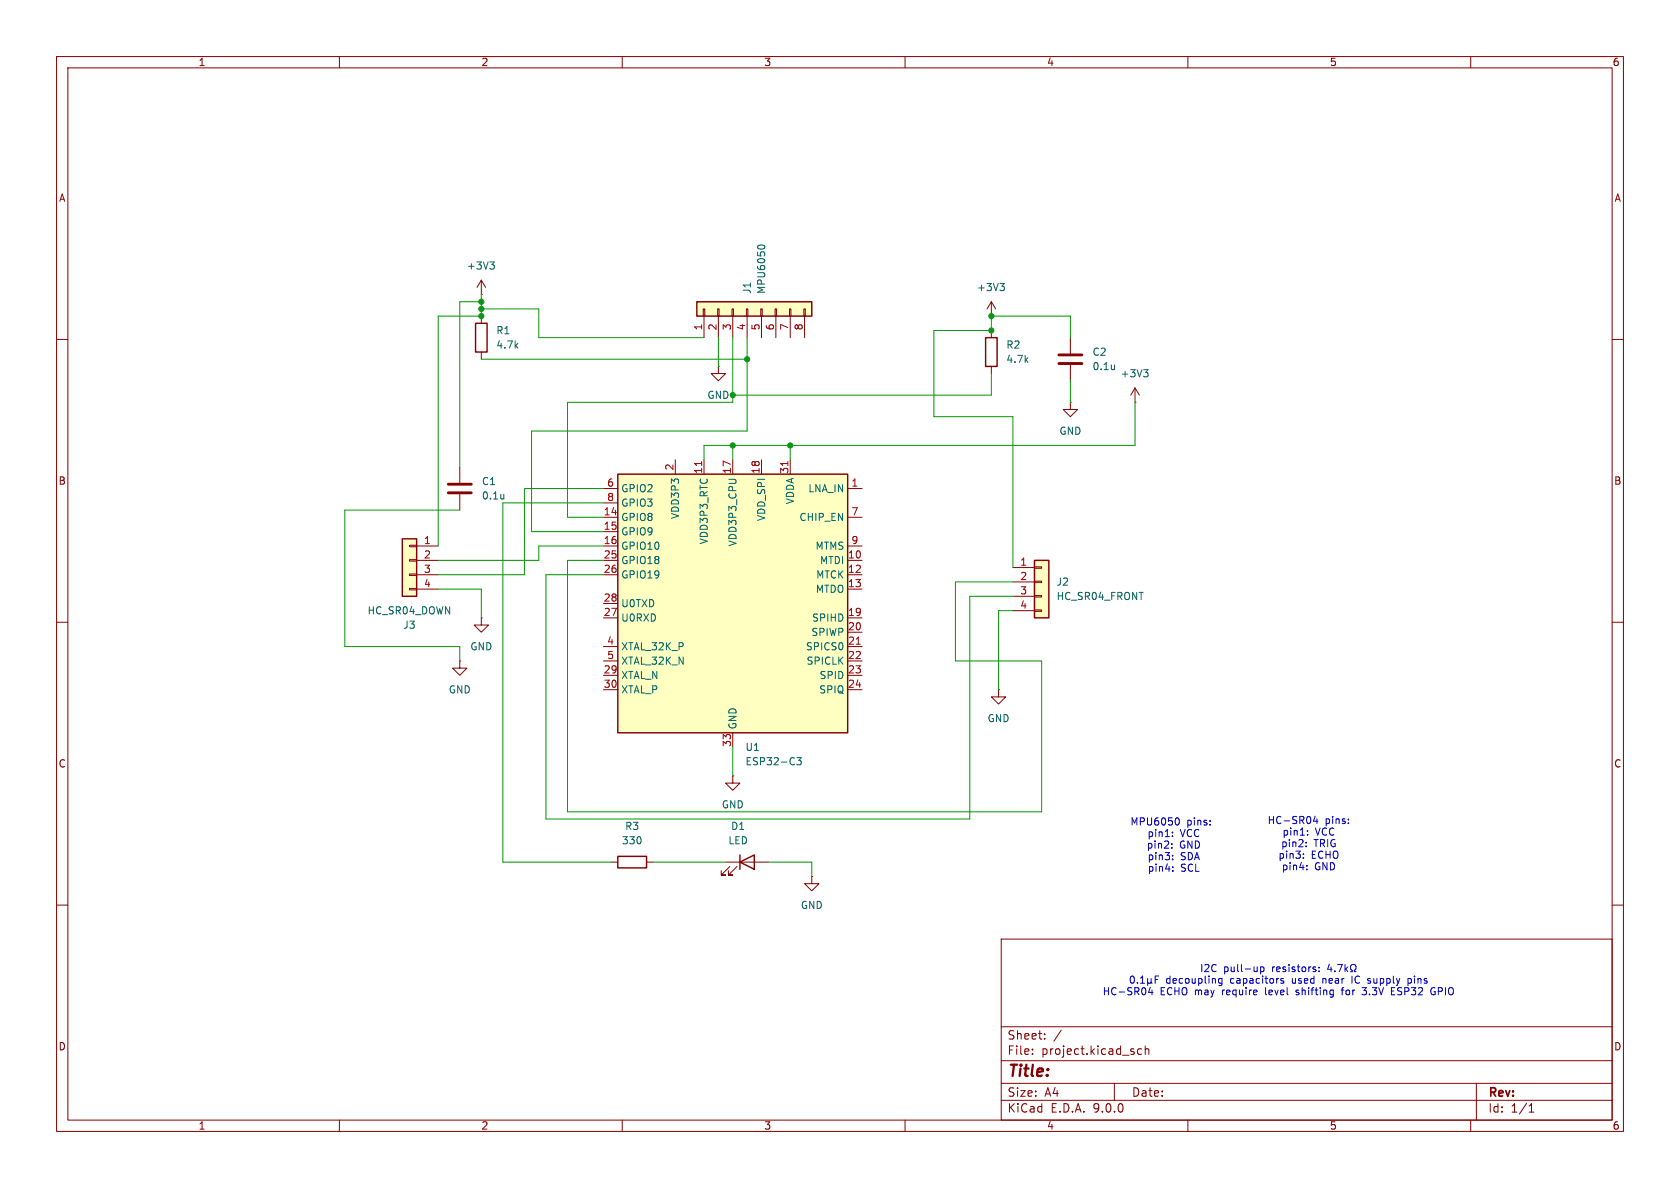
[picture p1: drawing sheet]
(kicad_sch
 (version 20250114)
 (generator "eeschema")
 (generator_version "9.0")
 (paper "A4")
 (lib_symbols
  (symbol "Connector_Generic:Conn_01x04"
   (pin_names
    (offset 1.016) (hide yes)) (exclude_from_sim no) (in_bom yes) (on_board yes)
   (property "Reference" "J" (at 0 5.08 0) (effects (font (size 1.27 1.27))))
   (property "Value" "Conn_01x04" (at 0 -7.62 0) (effects (font (size 1.27 1.27))))
   (property "Footprint" "" (at 0 0 0) (effects (font (size 1.27 1.27)) (hide yes)))
   (property "Datasheet" "~" (at 0 0 0) (effects (font (size 1.27 1.27)) (hide yes)))
   (property "Description" "Generic connector, single row, 01x04, script generated (kicad-library-utils/schlib/autogen/connector/)" (at 0 0 0) (effects (font (size 1.27 1.27)) (hide yes)))
   (symbol "Conn_01x04_1_1"
    (rectangle (start -1.27 3.81) (end 1.27 -6.35) (stroke (width 0.254) (type default)) (fill (type background)))
    (rectangle (start -1.27 2.667) (end 0 2.413) (stroke (width 0.1524) (type default)) (fill (type none)))
    (rectangle (start -1.27 0.127) (end 0 -0.127) (stroke (width 0.1524) (type default)) (fill (type none)))
    (rectangle (start -1.27 -2.413) (end 0 -2.667) (stroke (width 0.1524) (type default)) (fill (type none)))
    (rectangle (start -1.27 -4.953) (end 0 -5.207) (stroke (width 0.1524) (type default)) (fill (type none)))
    (pin passive line (at -5.08 2.54 0) (length 3.81) (name "Pin_1" (effects (font (size 1.27 1.27)))) (number "1" (effects (font (size 1.27 1.27)))))
    (pin passive line (at -5.08 0 0) (length 3.81) (name "Pin_2" (effects (font (size 1.27 1.27)))) (number "2" (effects (font (size 1.27 1.27)))))
    (pin passive line (at -5.08 -2.54 0) (length 3.81) (name "Pin_3" (effects (font (size 1.27 1.27)))) (number "3" (effects (font (size 1.27 1.27)))))
    (pin passive line (at -5.08 -5.08 0) (length 3.81) (name "Pin_4" (effects (font (size 1.27 1.27)))) (number "4" (effects (font (size 1.27 1.27))))))
   (embedded_fonts no))
  (symbol "Connector_Generic:Conn_01x08"
   (pin_names
    (offset 1.016) (hide yes)) (exclude_from_sim no) (in_bom yes) (on_board yes)
   (property "Reference" "J1" (at 2.54 0.0001 0) (effects (font (size 1.27 1.27)) (justify left)))
   (property "Value" "MPU6050" (at 2.54 -2.5399 0) (effects (font (size 1.27 1.27)) (justify left)))
   (property "Footprint" "" (at 0 0 0) (effects (font (size 1.27 1.27)) (hide yes)))
   (property "Datasheet" "~" (at 0 0 0) (effects (font (size 1.27 1.27)) (hide yes)))
   (property "Description" "Generic connector, single row, 01x08, script generated (kicad-library-utils/schlib/autogen/connector/)" (at 0 0 0) (effects (font (size 1.27 1.27)) (hide yes)))
   (symbol "Conn_01x08_1_1"
    (rectangle (start -1.27 8.89) (end 1.27 -11.43) (stroke (width 0.254) (type default)) (fill (type background)))
    (rectangle (start -1.27 7.747) (end 0 7.493) (stroke (width 0.1524) (type default)) (fill (type none)))
    (rectangle (start -1.27 5.207) (end 0 4.953) (stroke (width 0.1524) (type default)) (fill (type none)))
    (rectangle (start -1.27 2.667) (end 0 2.413) (stroke (width 0.1524) (type default)) (fill (type none)))
    (rectangle (start -1.27 0.127) (end 0 -0.127) (stroke (width 0.1524) (type default)) (fill (type none)))
    (rectangle (start -1.27 -2.413) (end 0 -2.667) (stroke (width 0.1524) (type default)) (fill (type none)))
    (rectangle (start -1.27 -4.953) (end 0 -5.207) (stroke (width 0.1524) (type default)) (fill (type none)))
    (rectangle (start -1.27 -7.493) (end 0 -7.747) (stroke (width 0.1524) (type default)) (fill (type none)))
    (rectangle (start -1.27 -10.033) (end 0 -10.287) (stroke (width 0.1524) (type default)) (fill (type none)))
    (pin passive line (at -5.08 7.62 0) (length 3.81) (name "VCC" (effects (font (size 1.27 1.27)))) (number "1" (effects (font (size 1.27 1.27)))))
    (pin passive line (at -5.08 5.08 0) (length 3.81) (name "GND" (effects (font (size 1.27 1.27)))) (number "2" (effects (font (size 1.27 1.27)))))
    (pin passive line (at -5.08 2.54 0) (length 3.81) (name "SDA" (effects (font (size 1.27 1.27)))) (number "3" (effects (font (size 1.27 1.27)))))
    (pin passive line (at -5.08 0 0) (length 3.81) (name "SCL" (effects (font (size 1.27 1.27)))) (number "4" (effects (font (size 1.27 1.27)))))
    (pin passive line (at -5.08 -2.54 0) (length 3.81) (name "Pin_5" (effects (font (size 1.27 1.27)))) (number "5" (effects (font (size 1.27 1.27)))))
    (pin passive line (at -5.08 -5.08 0) (length 3.81) (name "Pin_6" (effects (font (size 1.27 1.27)))) (number "6" (effects (font (size 1.27 1.27)))))
    (pin passive line (at -5.08 -7.62 0) (length 3.81) (name "Pin_7" (effects (font (size 1.27 1.27)))) (number "7" (effects (font (size 1.27 1.27)))))
    (pin passive line (at -5.08 -10.16 0) (length 3.81) (name "Pin_8" (effects (font (size 1.27 1.27)))) (number "8" (effects (font (size 1.27 1.27))))))
   (embedded_fonts no))
  (symbol "Device:C"
   (pin_numbers (hide yes))
   (pin_names
    (offset 0.254)) (exclude_from_sim no) (in_bom yes) (on_board yes)
   (property "Reference" "C" (at 0.635 2.54 0) (effects (font (size 1.27 1.27)) (justify left)))
   (property "Value" "C" (at 0.635 -2.54 0) (effects (font (size 1.27 1.27)) (justify left)))
   (property "Footprint" "" (at 0.9652 -3.81 0) (effects (font (size 1.27 1.27)) (hide yes)))
   (property "Datasheet" "~" (at 0 0 0) (effects (font (size 1.27 1.27)) (hide yes)))
   (property "Description" "Unpolarized capacitor" (at 0 0 0) (effects (font (size 1.27 1.27)) (hide yes)))
   (symbol "C_0_1"
    (polyline (pts (xy -2.032 0.762) (xy 2.032 0.762)) (stroke (width 0.508) (type default)) (fill (type none)))
    (polyline (pts (xy -2.032 -0.762) (xy 2.032 -0.762)) (stroke (width 0.508) (type default)) (fill (type none))))
   (symbol "C_1_1"
    (pin passive line (at 0 3.81 270) (length 2.794) (name "~" (effects (font (size 1.27 1.27)))) (number "1" (effects (font (size 1.27 1.27)))))
    (pin passive line (at 0 -3.81 90) (length 2.794) (name "~" (effects (font (size 1.27 1.27)))) (number "2" (effects (font (size 1.27 1.27))))))
   (embedded_fonts no))
  (symbol "Device:LED"
   (pin_numbers (hide yes))
   (pin_names
    (offset 1.016) (hide yes)) (exclude_from_sim no) (in_bom yes) (on_board yes)
   (property "Reference" "D" (at 0 2.54 0) (effects (font (size 1.27 1.27))))
   (property "Value" "LED" (at 0 -2.54 0) (effects (font (size 1.27 1.27))))
   (property "Footprint" "" (at 0 0 0) (effects (font (size 1.27 1.27)) (hide yes)))
   (property "Datasheet" "~" (at 0 0 0) (effects (font (size 1.27 1.27)) (hide yes)))
   (property "Description" "Light emitting diode" (at 0 0 0) (effects (font (size 1.27 1.27)) (hide yes)))
   (property "Sim.Pins" "1=K 2=A" (at 0 0 0) (effects (font (size 1.27 1.27)) (hide yes)))
   (symbol "LED_0_1"
    (polyline (pts (xy -3.048 -0.762) (xy -4.572 -2.286) (xy -3.81 -2.286) (xy -4.572 -2.286) (xy -4.572 -1.524)) (stroke (width 0) (type default)) (fill (type none)))
    (polyline (pts (xy -1.778 -0.762) (xy -3.302 -2.286) (xy -2.54 -2.286) (xy -3.302 -2.286) (xy -3.302 -1.524)) (stroke (width 0) (type default)) (fill (type none)))
    (polyline (pts (xy -1.27 0) (xy 1.27 0)) (stroke (width 0) (type default)) (fill (type none)))
    (polyline (pts (xy -1.27 -1.27) (xy -1.27 1.27)) (stroke (width 0.254) (type default)) (fill (type none)))
    (polyline (pts (xy 1.27 -1.27) (xy 1.27 1.27) (xy -1.27 0) (xy 1.27 -1.27)) (stroke (width 0.254) (type default)) (fill (type none))))
   (symbol "LED_1_1"
    (pin passive line (at -3.81 0 0) (length 2.54) (name "K" (effects (font (size 1.27 1.27)))) (number "1" (effects (font (size 1.27 1.27)))))
    (pin passive line (at 3.81 0 180) (length 2.54) (name "A" (effects (font (size 1.27 1.27)))) (number "2" (effects (font (size 1.27 1.27))))))
   (embedded_fonts no))
  (symbol "Device:R"
   (pin_numbers (hide yes))
   (pin_names
    (offset 0)) (exclude_from_sim no) (in_bom yes) (on_board yes)
   (property "Reference" "R" (at 2.032 0 90) (effects (font (size 1.27 1.27))))
   (property "Value" "R" (at 0 0 90) (effects (font (size 1.27 1.27))))
   (property "Footprint" "" (at -1.778 0 90) (effects (font (size 1.27 1.27)) (hide yes)))
   (property "Datasheet" "~" (at 0 0 0) (effects (font (size 1.27 1.27)) (hide yes)))
   (property "Description" "Resistor" (at 0 0 0) (effects (font (size 1.27 1.27)) (hide yes)))
   (symbol "R_0_1"
    (rectangle (start -1.016 -2.54) (end 1.016 2.54) (stroke (width 0.254) (type default)) (fill (type none))))
   (symbol "R_1_1"
    (pin passive line (at 0 3.81 270) (length 1.27) (name "~" (effects (font (size 1.27 1.27)))) (number "1" (effects (font (size 1.27 1.27)))))
    (pin passive line (at 0 -3.81 90) (length 1.27) (name "~" (effects (font (size 1.27 1.27)))) (number "2" (effects (font (size 1.27 1.27))))))
   (embedded_fonts no))
  (symbol "MCU_Espressif:ESP32-C3" (exclude_from_sim no) (in_bom yes) (on_board yes)
   (property "Reference" "U" (at -17.272 23.876 0) (effects (font (size 1.27 1.27))))
   (property "Value" "ESP32-C3" (at 16.256 23.876 0) (effects (font (size 1.27 1.27))))
   (property "Footprint" "Package_DFN_QFN:QFN-32-1EP_5x5mm_P0.5mm_EP3.7x3.7mm" (at 0.508 0 0) (effects (font (size 1.27 1.27)) (hide yes)))
   (property "Datasheet" "https://www.espressif.com/sites/default/files/documentation/esp32-c3_datasheet_en.pdf" (at 0.508 0 0) (effects (font (size 1.27 1.27)) (hide yes)))
   (property "Description" "RF Module, ESP32 SoC, RISC-V, WiFi 802.11b/n/g, Bluetooth LE 5, QFN32" (at 0.508 0 0) (effects (font (size 1.27 1.27)) (hide yes)))
   (symbol "ESP32-C3_1_1"
    (rectangle (start -20.32 22.86) (end 20.32 -22.86) (stroke (width 0.254) (type default)) (fill (type background)))
    (pin bidirectional line (at -22.86 20.32 0) (length 2.54) (name "GPIO2" (effects (font (size 1.27 1.27)))) (number "6" (effects (font (size 1.27 1.27)))))
    (pin bidirectional line (at -22.86 17.78 0) (length 2.54) (name "GPIO3" (effects (font (size 1.27 1.27)))) (number "8" (effects (font (size 1.27 1.27)))))
    (pin bidirectional line (at -22.86 15.24 0) (length 2.54) (name "GPIO8" (effects (font (size 1.27 1.27)))) (number "14" (effects (font (size 1.27 1.27)))))
    (pin bidirectional line (at -22.86 12.7 0) (length 2.54) (name "GPIO9" (effects (font (size 1.27 1.27)))) (number "15" (effects (font (size 1.27 1.27)))))
    (pin bidirectional line (at -22.86 10.16 0) (length 2.54) (name "GPIO10" (effects (font (size 1.27 1.27)))) (number "16" (effects (font (size 1.27 1.27)))))
    (pin bidirectional line (at -22.86 7.62 0) (length 2.54) (name "GPIO18" (effects (font (size 1.27 1.27)))) (number "25" (effects (font (size 1.27 1.27)))))
    (pin bidirectional line (at -22.86 5.08 0) (length 2.54) (name "GPIO19" (effects (font (size 1.27 1.27)))) (number "26" (effects (font (size 1.27 1.27)))))
    (pin bidirectional line (at -22.86 0 0) (length 2.54) (name "U0TXD" (effects (font (size 1.27 1.27)))) (number "28" (effects (font (size 1.27 1.27)))))
    (pin bidirectional line (at -22.86 -2.54 0) (length 2.54) (name "U0RXD" (effects (font (size 1.27 1.27)))) (number "27" (effects (font (size 1.27 1.27)))))
    (pin bidirectional line (at -22.86 -7.62 0) (length 2.54) (name "XTAL_32K_P" (effects (font (size 1.27 1.27)))) (number "4" (effects (font (size 1.27 1.27)))))
    (pin bidirectional line (at -22.86 -10.16 0) (length 2.54) (name "XTAL_32K_N" (effects (font (size 1.27 1.27)))) (number "5" (effects (font (size 1.27 1.27)))))
    (pin bidirectional line (at -22.86 -12.7 0) (length 2.54) (name "XTAL_N" (effects (font (size 1.27 1.27)))) (number "29" (effects (font (size 1.27 1.27)))))
    (pin bidirectional line (at -22.86 -15.24 0) (length 2.54) (name "XTAL_P" (effects (font (size 1.27 1.27)))) (number "30" (effects (font (size 1.27 1.27)))))
    (pin power_in line (at -10.16 25.4 270) (length 2.54) (name "VDD3P3" (effects (font (size 1.27 1.27)))) (number "2" (effects (font (size 1.27 1.27)))))
    (pin passive line (at -10.16 25.4 270) (length 2.54) (hide yes) (name "VDD3P3" (effects (font (size 1.27 1.27)))) (number "3" (effects (font (size 1.27 1.27)))))
    (pin power_in line (at -5.08 25.4 270) (length 2.54) (name "VDD3P3_RTC" (effects (font (size 1.27 1.27)))) (number "11" (effects (font (size 1.27 1.27)))))
    (pin power_in line (at 0 25.4 270) (length 2.54) (name "VDD3P3_CPU" (effects (font (size 1.27 1.27)))) (number "17" (effects (font (size 1.27 1.27)))))
    (pin power_in line (at 0 -25.4 90) (length 2.54) (name "GND" (effects (font (size 1.27 1.27)))) (number "33" (effects (font (size 1.27 1.27)))))
    (pin power_out line (at 5.08 25.4 270) (length 2.54) (name "VDD_SPI" (effects (font (size 1.27 1.27)))) (number "18" (effects (font (size 1.27 1.27)))))
    (pin power_in line (at 10.16 25.4 270) (length 2.54) (name "VDDA" (effects (font (size 1.27 1.27)))) (number "31" (effects (font (size 1.27 1.27)))))
    (pin passive line (at 10.16 25.4 270) (length 2.54) (hide yes) (name "VDDA" (effects (font (size 1.27 1.27)))) (number "32" (effects (font (size 1.27 1.27)))))
    (pin bidirectional line (at 22.86 20.32 180) (length 2.54) (name "LNA_IN" (effects (font (size 1.27 1.27)))) (number "1" (effects (font (size 1.27 1.27)))))
    (pin bidirectional line (at 22.86 15.24 180) (length 2.54) (name "CHIP_EN" (effects (font (size 1.27 1.27)))) (number "7" (effects (font (size 1.27 1.27)))))
    (pin bidirectional line (at 22.86 10.16 180) (length 2.54) (name "MTMS" (effects (font (size 1.27 1.27)))) (number "9" (effects (font (size 1.27 1.27)))))
    (pin bidirectional line (at 22.86 7.62 180) (length 2.54) (name "MTDI" (effects (font (size 1.27 1.27)))) (number "10" (effects (font (size 1.27 1.27)))))
    (pin bidirectional line (at 22.86 5.08 180) (length 2.54) (name "MTCK" (effects (font (size 1.27 1.27)))) (number "12" (effects (font (size 1.27 1.27)))))
    (pin bidirectional line (at 22.86 2.54 180) (length 2.54) (name "MTDO" (effects (font (size 1.27 1.27)))) (number "13" (effects (font (size 1.27 1.27)))))
    (pin bidirectional line (at 22.86 -2.54 180) (length 2.54) (name "SPIHD" (effects (font (size 1.27 1.27)))) (number "19" (effects (font (size 1.27 1.27)))))
    (pin bidirectional line (at 22.86 -5.08 180) (length 2.54) (name "SPIWP" (effects (font (size 1.27 1.27)))) (number "20" (effects (font (size 1.27 1.27)))))
    (pin bidirectional line (at 22.86 -7.62 180) (length 2.54) (name "SPICS0" (effects (font (size 1.27 1.27)))) (number "21" (effects (font (size 1.27 1.27)))))
    (pin bidirectional line (at 22.86 -10.16 180) (length 2.54) (name "SPICLK" (effects (font (size 1.27 1.27)))) (number "22" (effects (font (size 1.27 1.27)))))
    (pin bidirectional line (at 22.86 -12.7 180) (length 2.54) (name "SPID" (effects (font (size 1.27 1.27)))) (number "23" (effects (font (size 1.27 1.27)))))
    (pin bidirectional line (at 22.86 -15.24 180) (length 2.54) (name "SPIQ" (effects (font (size 1.27 1.27)))) (number "24" (effects (font (size 1.27 1.27))))))
   (embedded_fonts no))
  (symbol "power:+3V3"
   (power)
   (pin_numbers (hide yes))
   (pin_names
    (offset 0) (hide yes)) (exclude_from_sim no) (in_bom yes) (on_board yes)
   (property "Reference" "#PWR" (at 0 -3.81 0) (effects (font (size 1.27 1.27)) (hide yes)))
   (property "Value" "+3V3" (at 0 3.556 0) (effects (font (size 1.27 1.27))))
   (property "Footprint" "" (at 0 0 0) (effects (font (size 1.27 1.27)) (hide yes)))
   (property "Datasheet" "" (at 0 0 0) (effects (font (size 1.27 1.27)) (hide yes)))
   (property "Description" "Power symbol creates a global label with name \"+3V3\"" (at 0 0 0) (effects (font (size 1.27 1.27)) (hide yes)))
   (symbol "+3V3_0_1"
    (polyline (pts (xy -0.762 1.27) (xy 0 2.54)) (stroke (width 0) (type default)) (fill (type none)))
    (polyline (pts (xy 0 2.54) (xy 0.762 1.27)) (stroke (width 0) (type default)) (fill (type none)))
    (polyline (pts (xy 0 0) (xy 0 2.54)) (stroke (width 0) (type default)) (fill (type none))))
   (symbol "+3V3_1_1"
    (pin power_in line (at 0 0 90) (length 0) (name "~" (effects (font (size 1.27 1.27)))) (number "1" (effects (font (size 1.27 1.27))))))
   (embedded_fonts no))
  (symbol "power:GND"
   (power)
   (pin_numbers (hide yes))
   (pin_names
    (offset 0) (hide yes)) (exclude_from_sim no) (in_bom yes) (on_board yes)
   (property "Reference" "#PWR" (at 0 -6.35 0) (effects (font (size 1.27 1.27)) (hide yes)))
   (property "Value" "GND" (at 0 -3.81 0) (effects (font (size 1.27 1.27))))
   (property "Footprint" "" (at 0 0 0) (effects (font (size 1.27 1.27)) (hide yes)))
   (property "Datasheet" "" (at 0 0 0) (effects (font (size 1.27 1.27)) (hide yes)))
   (property "Description" "Power symbol creates a global label with name \"GND\" , ground" (at 0 0 0) (effects (font (size 1.27 1.27)) (hide yes)))
   (symbol "GND_0_1"
    (polyline (pts (xy 0 0) (xy 0 -1.27) (xy 1.27 -1.27) (xy 0 -2.54) (xy -1.27 -1.27) (xy 0 -1.27)) (stroke (width 0) (type default)) (fill (type none))))
   (symbol "GND_1_1"
    (pin power_in line (at 0 0 270) (length 0) (name "~" (effects (font (size 1.27 1.27)))) (number "1" (effects (font (size 1.27 1.27))))))
   (embedded_fonts no)))
 (text "I2C pull-up resistors: 4.7kΩ\n0.1µF decoupling capacitors used near IC supply pins\nHC-SR04 ECHO may require level shifting for 3.3V ESP32 GPIO"
  (exclude_from_sim no)
  (at 226.06 173.482 0)
  (effects (font (size 1.27 1.27))))
 (text "HC-SR04 pins:\npin1: VCC\npin2: TRIG\npin3: ECHO\npin4: GND"
  (exclude_from_sim no)
  (at 231.394 149.352 0)
  (effects (font (size 1.27 1.27))))
 (text "MPU6050 pins: \npin1: VCC\npin2: GND\npin3: SDA\npin4: SCL"
  (exclude_from_sim no)
  (at 207.518 149.606 0)
  (effects (font (size 1.27 1.27))))
 (junction
  (at 175.26 58.42)
  (diameter 0)
  (color 0 0 0 0))
 (junction
  (at 139.7 78.74)
  (diameter 0)
  (color 0 0 0 0))
 (junction
  (at 85.09 53.34)
  (diameter 0)
  (color 0 0 0 0))
 (junction
  (at 85.09 55.88)
  (diameter 0)
  (color 0 0 0 0))
 (junction
  (at 129.54 69.85)
  (diameter 0)
  (color 0 0 0 0))
 (junction
  (at 129.54 78.74)
  (diameter 0)
  (color 0 0 0 0))
 (junction
  (at 85.09 54.61)
  (diameter 0)
  (color 0 0 0 0))
 (junction
  (at 175.26 55.88)
  (diameter 0)
  (color 0 0 0 0))
 (junction
  (at 132.08 63.5)
  (diameter 0)
  (color 0 0 0 0))
 (wire
  (pts (xy 85.09 52.07) (xy 85.09 53.34))
  (stroke (width 0) (type default)))
 (wire
  (pts (xy 81.28 82.55) (xy 81.28 53.34))
  (stroke (width 0) (type default)))
 (wire
  (pts (xy 96.52 144.78) (xy 171.45 144.78))
  (stroke (width 0) (type default)))
 (wire
  (pts (xy 165.1 73.66) (xy 165.1 58.42))
  (stroke (width 0) (type default)))
 (wire
  (pts (xy 77.47 101.6) (xy 92.71 101.6))
  (stroke (width 0) (type default)))
 (wire
  (pts (xy 132.08 76.2) (xy 132.08 63.5))
  (stroke (width 0) (type default)))
 (wire
  (pts (xy 81.28 114.3) (xy 81.28 116.84))
  (stroke (width 0) (type default)))
 (wire
  (pts (xy 184.15 143.51) (xy 184.15 116.84))
  (stroke (width 0) (type default)))
 (wire
  (pts (xy 77.47 99.06) (xy 95.25 99.06))
  (stroke (width 0) (type default)))
 (wire
  (pts (xy 171.45 144.78) (xy 171.45 105.41))
  (stroke (width 0) (type default)))
 (wire
  (pts (xy 106.68 93.98) (xy 93.98 93.98))
  (stroke (width 0) (type default)))
 (wire
  (pts (xy 93.98 76.2) (xy 132.08 76.2))
  (stroke (width 0) (type default)))
 (wire
  (pts (xy 95.25 54.61) (xy 85.09 54.61))
  (stroke (width 0) (type default)))
 (wire
  (pts (xy 81.28 53.34) (xy 85.09 53.34))
  (stroke (width 0) (type default)))
 (wire
  (pts (xy 189.23 59.69) (xy 189.23 55.88))
  (stroke (width 0) (type default)))
 (wire
  (pts (xy 179.07 73.66) (xy 165.1 73.66))
  (stroke (width 0) (type default)))
 (wire
  (pts (xy 96.52 101.6) (xy 96.52 144.78))
  (stroke (width 0) (type default)))
 (wire
  (pts (xy 100.33 99.06) (xy 100.33 143.51))
  (stroke (width 0) (type default)))
 (wire
  (pts (xy 129.54 69.85) (xy 175.26 69.85))
  (stroke (width 0) (type default)))
 (wire
  (pts (xy 168.91 102.87) (xy 179.07 102.87))
  (stroke (width 0) (type default)))
 (wire
  (pts (xy 175.26 66.04) (xy 175.26 69.85))
  (stroke (width 0) (type default)))
 (wire
  (pts (xy 95.25 99.06) (xy 95.25 96.52))
  (stroke (width 0) (type default)))
 (wire
  (pts (xy 124.46 59.69) (xy 95.25 59.69))
  (stroke (width 0) (type default)))
 (wire
  (pts (xy 135.89 152.4) (xy 143.51 152.4))
  (stroke (width 0) (type default)))
 (wire
  (pts (xy 175.26 55.88) (xy 175.26 58.42))
  (stroke (width 0) (type default)))
 (wire
  (pts (xy 106.68 99.06) (xy 100.33 99.06))
  (stroke (width 0) (type default)))
 (wire
  (pts (xy 81.28 90.17) (xy 60.96 90.17))
  (stroke (width 0) (type default)))
 (wire
  (pts (xy 77.47 96.52) (xy 77.47 55.88))
  (stroke (width 0) (type default)))
 (wire
  (pts (xy 106.68 88.9) (xy 88.9 88.9))
  (stroke (width 0) (type default)))
 (wire
  (pts (xy 132.08 63.5) (xy 132.08 59.69))
  (stroke (width 0) (type default)))
 (wire
  (pts (xy 100.33 91.44) (xy 100.33 71.12))
  (stroke (width 0) (type default)))
 (wire
  (pts (xy 115.57 152.4) (xy 128.27 152.4))
  (stroke (width 0) (type default)))
 (wire
  (pts (xy 92.71 101.6) (xy 92.71 86.36))
  (stroke (width 0) (type default)))
 (wire
  (pts (xy 143.51 152.4) (xy 143.51 154.94))
  (stroke (width 0) (type default)))
 (wire
  (pts (xy 176.53 107.95) (xy 176.53 121.92))
  (stroke (width 0) (type default)))
 (wire
  (pts (xy 95.25 96.52) (xy 106.68 96.52))
  (stroke (width 0) (type default)))
 (wire
  (pts (xy 200.66 78.74) (xy 200.66 71.12))
  (stroke (width 0) (type default)))
 (wire
  (pts (xy 100.33 71.12) (xy 129.54 71.12))
  (stroke (width 0) (type default)))
 (wire
  (pts (xy 165.1 58.42) (xy 175.26 58.42))
  (stroke (width 0) (type default)))
 (wire
  (pts (xy 85.09 54.61) (xy 85.09 55.88))
  (stroke (width 0) (type default)))
 (wire
  (pts (xy 168.91 116.84) (xy 168.91 102.87))
  (stroke (width 0) (type default)))
 (wire
  (pts (xy 139.7 78.74) (xy 200.66 78.74))
  (stroke (width 0) (type default)))
 (wire
  (pts (xy 124.46 78.74) (xy 129.54 78.74))
  (stroke (width 0) (type default)))
 (wire
  (pts (xy 92.71 86.36) (xy 106.68 86.36))
  (stroke (width 0) (type default)))
 (wire
  (pts (xy 129.54 78.74) (xy 139.7 78.74))
  (stroke (width 0) (type default)))
 (wire
  (pts (xy 88.9 152.4) (xy 107.95 152.4))
  (stroke (width 0) (type default)))
 (wire
  (pts (xy 60.96 90.17) (xy 60.96 114.3))
  (stroke (width 0) (type default)))
 (wire
  (pts (xy 179.07 107.95) (xy 176.53 107.95))
  (stroke (width 0) (type default)))
 (wire
  (pts (xy 129.54 69.85) (xy 129.54 59.69))
  (stroke (width 0) (type default)))
 (wire
  (pts (xy 60.96 114.3) (xy 81.28 114.3))
  (stroke (width 0) (type default)))
 (wire
  (pts (xy 85.09 63.5) (xy 132.08 63.5))
  (stroke (width 0) (type default)))
 (wire
  (pts (xy 77.47 104.14) (xy 85.09 104.14))
  (stroke (width 0) (type default)))
 (wire
  (pts (xy 189.23 55.88) (xy 175.26 55.88))
  (stroke (width 0) (type default)))
 (wire
  (pts (xy 124.46 81.28) (xy 124.46 78.74))
  (stroke (width 0) (type default)))
 (wire
  (pts (xy 85.09 104.14) (xy 85.09 109.22))
  (stroke (width 0) (type default)))
 (wire
  (pts (xy 139.7 78.74) (xy 139.7 81.28))
  (stroke (width 0) (type default)))
 (wire
  (pts (xy 93.98 93.98) (xy 93.98 76.2))
  (stroke (width 0) (type default)))
 (wire
  (pts (xy 189.23 67.31) (xy 189.23 71.12))
  (stroke (width 0) (type default)))
 (wire
  (pts (xy 106.68 91.44) (xy 100.33 91.44))
  (stroke (width 0) (type default)))
 (wire
  (pts (xy 127 59.69) (xy 127 64.77))
  (stroke (width 0) (type default)))
 (wire
  (pts (xy 129.54 132.08) (xy 129.54 137.16))
  (stroke (width 0) (type default)))
 (wire
  (pts (xy 184.15 116.84) (xy 168.91 116.84))
  (stroke (width 0) (type default)))
 (wire
  (pts (xy 77.47 55.88) (xy 85.09 55.88))
  (stroke (width 0) (type default)))
 (wire
  (pts (xy 171.45 105.41) (xy 179.07 105.41))
  (stroke (width 0) (type default)))
 (wire
  (pts (xy 100.33 143.51) (xy 184.15 143.51))
  (stroke (width 0) (type default)))
 (wire
  (pts (xy 179.07 100.33) (xy 179.07 73.66))
  (stroke (width 0) (type default)))
 (wire
  (pts (xy 106.68 101.6) (xy 96.52 101.6))
  (stroke (width 0) (type default)))
 (wire
  (pts (xy 129.54 71.12) (xy 129.54 69.85))
  (stroke (width 0) (type default)))
 (wire
  (pts (xy 129.54 78.74) (xy 129.54 81.28))
  (stroke (width 0) (type default)))
 (wire
  (pts (xy 88.9 88.9) (xy 88.9 152.4))
  (stroke (width 0) (type default)))
 (wire
  (pts (xy 95.25 59.69) (xy 95.25 54.61))
  (stroke (width 0) (type default)))
 (wire
  (pts (xy 85.09 53.34) (xy 85.09 54.61))
  (stroke (width 0) (type default)))
 (symbol
  (lib_id "power:GND")
  (at 129.54 137.16 0)
  (unit 1)
  (exclude_from_sim no)
  (in_bom yes)
  (on_board yes)
  (dnp no)
  (fields_autoplaced yes)
  (property "Reference" "#PWR04" (at 129.54 143.51 0) (effects (font (size 1.27 1.27)) (hide yes)))
  (property "Value" "GND" (at 129.54 142.24 0) (effects (font (size 1.27 1.27))))
  (property "Footprint" "" (at 129.54 137.16 0) (effects (font (size 1.27 1.27)) (hide yes)))
  (property "Datasheet" "" (at 129.54 137.16 0) (effects (font (size 1.27 1.27)) (hide yes)))
  (property "Description" "Power symbol creates a global label with name \"GND\" , ground" (at 129.54 137.16 0) (effects (font (size 1.27 1.27)) (hide yes)))
  (pin "1"))
 (symbol
  (lib_id "Device:R")
  (at 85.09 59.69 180)
  (unit 1)
  (exclude_from_sim no)
  (in_bom yes)
  (on_board yes)
  (dnp no)
  (fields_autoplaced yes)
  (property "Reference" "R1" (at 87.63 58.4199 0) (effects (font (size 1.27 1.27)) (justify right)))
  (property "Value" "4.7k" (at 87.63 60.9599 0) (effects (font (size 1.27 1.27)) (justify right)))
  (property "Footprint" "" (at 86.868 59.69 90) (effects (font (size 1.27 1.27)) (hide yes)))
  (property "Datasheet" "~" (at 85.09 59.69 0) (effects (font (size 1.27 1.27)) (hide yes)))
  (property "Description" "Resistor" (at 85.09 59.69 0) (effects (font (size 1.27 1.27)) (hide yes)))
  (pin "2")
  (pin "1"))
 (symbol
  (lib_id "Connector_Generic:Conn_01x04")
  (at 72.39 99.06 0)
  (mirror y)
  (unit 1)
  (exclude_from_sim no)
  (in_bom yes)
  (on_board yes)
  (dnp no)
  (property "Reference" "J3" (at 72.39 110.49 0) (effects (font (size 1.27 1.27))))
  (property "Value" "HC_SR04_DOWN" (at 72.39 107.95 0) (effects (font (size 1.27 1.27))))
  (property "Footprint" "" (at 72.39 99.06 0) (effects (font (size 1.27 1.27)) (hide yes)))
  (property "Datasheet" "~" (at 72.39 99.06 0) (effects (font (size 1.27 1.27)) (hide yes)))
  (property "Description" "Generic connector, single row, 01x04, script generated (kicad-library-utils/schlib/autogen/connector/)" (at 72.39 99.06 0) (effects (font (size 1.27 1.27)) (hide yes)))
  (pin "1")
  (pin "2")
  (pin "4")
  (pin "3"))
 (symbol
  (lib_id "power:GND")
  (at 81.28 116.84 0)
  (unit 1)
  (exclude_from_sim no)
  (in_bom yes)
  (on_board yes)
  (dnp no)
  (fields_autoplaced yes)
  (property "Reference" "#PWR06" (at 81.28 123.19 0) (effects (font (size 1.27 1.27)) (hide yes)))
  (property "Value" "GND" (at 81.28 121.92 0) (effects (font (size 1.27 1.27))))
  (property "Footprint" "" (at 81.28 116.84 0) (effects (font (size 1.27 1.27)) (hide yes)))
  (property "Datasheet" "" (at 81.28 116.84 0) (effects (font (size 1.27 1.27)) (hide yes)))
  (property "Description" "Power symbol creates a global label with name \"GND\" , ground" (at 81.28 116.84 0) (effects (font (size 1.27 1.27)) (hide yes)))
  (pin "1"))
 (symbol
  (lib_id "power:GND")
  (at 85.09 109.22 0)
  (unit 1)
  (exclude_from_sim no)
  (in_bom yes)
  (on_board yes)
  (dnp no)
  (fields_autoplaced yes)
  (property "Reference" "#PWR010" (at 85.09 115.57 0) (effects (font (size 1.27 1.27)) (hide yes)))
  (property "Value" "GND" (at 85.09 114.3 0) (effects (font (size 1.27 1.27))))
  (property "Footprint" "" (at 85.09 109.22 0) (effects (font (size 1.27 1.27)) (hide yes)))
  (property "Datasheet" "" (at 85.09 109.22 0) (effects (font (size 1.27 1.27)) (hide yes)))
  (property "Description" "Power symbol creates a global label with name \"GND\" , ground" (at 85.09 109.22 0) (effects (font (size 1.27 1.27)) (hide yes)))
  (pin "1"))
 (symbol
  (lib_id "power:GND")
  (at 176.53 121.92 0)
  (unit 1)
  (exclude_from_sim no)
  (in_bom yes)
  (on_board yes)
  (dnp no)
  (fields_autoplaced yes)
  (property "Reference" "#PWR07" (at 176.53 128.27 0) (effects (font (size 1.27 1.27)) (hide yes)))
  (property "Value" "GND" (at 176.53 127 0) (effects (font (size 1.27 1.27))))
  (property "Footprint" "" (at 176.53 121.92 0) (effects (font (size 1.27 1.27)) (hide yes)))
  (property "Datasheet" "" (at 176.53 121.92 0) (effects (font (size 1.27 1.27)) (hide yes)))
  (property "Description" "Power symbol creates a global label with name \"GND\" , ground" (at 176.53 121.92 0) (effects (font (size 1.27 1.27)) (hide yes)))
  (pin "1"))
 (symbol
  (lib_id "MCU_Espressif:ESP32-C3")
  (at 129.54 106.68 0)
  (unit 1)
  (exclude_from_sim no)
  (in_bom yes)
  (on_board yes)
  (dnp no)
  (fields_autoplaced yes)
  (property "Reference" "U1" (at 131.6833 132.08 0) (effects (font (size 1.27 1.27)) (justify left)))
  (property "Value" "ESP32-C3" (at 131.6833 134.62 0) (effects (font (size 1.27 1.27)) (justify left)))
  (property "Footprint" "Package_DFN_QFN:QFN-32-1EP_5x5mm_P0.5mm_EP3.7x3.7mm" (at 130.048 106.68 0) (effects (font (size 1.27 1.27)) (hide yes)))
  (property "Datasheet" "https://www.espressif.com/sites/default/files/documentation/esp32-c3_datasheet_en.pdf" (at 130.048 106.68 0) (effects (font (size 1.27 1.27)) (hide yes)))
  (property "Description" "RF Module, ESP32 SoC, RISC-V, WiFi 802.11b/n/g, Bluetooth LE 5, QFN32" (at 130.048 106.68 0) (effects (font (size 1.27 1.27)) (hide yes)))
  (pin "6")
  (pin "8")
  (pin "14")
  (pin "15")
  (pin "33")
  (pin "25")
  (pin "3")
  (pin "9")
  (pin "28")
  (pin "2")
  (pin "27")
  (pin "7")
  (pin "4")
  (pin "30")
  (pin "5")
  (pin "11")
  (pin "16")
  (pin "26")
  (pin "17")
  (pin "29")
  (pin "18")
  (pin "31")
  (pin "32")
  (pin "1")
  (pin "21")
  (pin "22")
  (pin "10")
  (pin "20")
  (pin "12")
  (pin "23")
  (pin "13")
  (pin "24")
  (pin "19"))
 (symbol
  (lib_id "Device:C")
  (at 189.23 63.5 0)
  (unit 1)
  (exclude_from_sim no)
  (in_bom yes)
  (on_board yes)
  (dnp no)
  (fields_autoplaced yes)
  (property "Reference" "C2" (at 193.04 62.2299 0) (effects (font (size 1.27 1.27)) (justify left)))
  (property "Value" "0.1u" (at 193.04 64.7699 0) (effects (font (size 1.27 1.27)) (justify left)))
  (property "Footprint" "" (at 190.1952 67.31 0) (effects (font (size 1.27 1.27)) (hide yes)))
  (property "Datasheet" "~" (at 189.23 63.5 0) (effects (font (size 1.27 1.27)) (hide yes)))
  (property "Description" "Unpolarized capacitor" (at 189.23 63.5 0) (effects (font (size 1.27 1.27)) (hide yes)))
  (pin "2")
  (pin "1"))
 (symbol
  (lib_id "power:GND")
  (at 143.51 154.94 0)
  (unit 1)
  (exclude_from_sim no)
  (in_bom yes)
  (on_board yes)
  (dnp no)
  (fields_autoplaced yes)
  (property "Reference" "#PWR08" (at 143.51 161.29 0) (effects (font (size 1.27 1.27)) (hide yes)))
  (property "Value" "GND" (at 143.51 160.02 0) (effects (font (size 1.27 1.27))))
  (property "Footprint" "" (at 143.51 154.94 0) (effects (font (size 1.27 1.27)) (hide yes)))
  (property "Datasheet" "" (at 143.51 154.94 0) (effects (font (size 1.27 1.27)) (hide yes)))
  (property "Description" "Power symbol creates a global label with name \"GND\" , ground" (at 143.51 154.94 0) (effects (font (size 1.27 1.27)) (hide yes)))
  (pin "1"))
 (symbol
  (lib_id "power:GND")
  (at 189.23 71.12 0)
  (unit 1)
  (exclude_from_sim no)
  (in_bom yes)
  (on_board yes)
  (dnp no)
  (fields_autoplaced yes)
  (property "Reference" "#PWR09" (at 189.23 77.47 0) (effects (font (size 1.27 1.27)) (hide yes)))
  (property "Value" "GND" (at 189.23 76.2 0) (effects (font (size 1.27 1.27))))
  (property "Footprint" "" (at 189.23 71.12 0) (effects (font (size 1.27 1.27)) (hide yes)))
  (property "Datasheet" "" (at 189.23 71.12 0) (effects (font (size 1.27 1.27)) (hide yes)))
  (property "Description" "Power symbol creates a global label with name \"GND\" , ground" (at 189.23 71.12 0) (effects (font (size 1.27 1.27)) (hide yes)))
  (pin "1"))
 (symbol
  (lib_id "Connector_Generic:Conn_01x04")
  (at 184.15 102.87 0)
  (unit 1)
  (exclude_from_sim no)
  (in_bom yes)
  (on_board yes)
  (dnp no)
  (fields_autoplaced yes)
  (property "Reference" "J2" (at 186.69 102.8699 0) (effects (font (size 1.27 1.27)) (justify left)))
  (property "Value" "HC_SR04_FRONT" (at 186.69 105.4099 0) (effects (font (size 1.27 1.27)) (justify left)))
  (property "Footprint" "" (at 184.15 102.87 0) (effects (font (size 1.27 1.27)) (hide yes)))
  (property "Datasheet" "~" (at 184.15 102.87 0) (effects (font (size 1.27 1.27)) (hide yes)))
  (property "Description" "Generic connector, single row, 01x04, script generated (kicad-library-utils/schlib/autogen/connector/)" (at 184.15 102.87 0) (effects (font (size 1.27 1.27)) (hide yes)))
  (pin "1")
  (pin "2")
  (pin "3")
  (pin "4"))
 (symbol
  (lib_id "power:GND")
  (at 127 64.77 0)
  (unit 1)
  (exclude_from_sim no)
  (in_bom yes)
  (on_board yes)
  (dnp no)
  (fields_autoplaced yes)
  (property "Reference" "#PWR05" (at 127 71.12 0) (effects (font (size 1.27 1.27)) (hide yes)))
  (property "Value" "GND" (at 127 69.85 0) (effects (font (size 1.27 1.27))))
  (property "Footprint" "" (at 127 64.77 0) (effects (font (size 1.27 1.27)) (hide yes)))
  (property "Datasheet" "" (at 127 64.77 0) (effects (font (size 1.27 1.27)) (hide yes)))
  (property "Description" "Power symbol creates a global label with name \"GND\" , ground" (at 127 64.77 0) (effects (font (size 1.27 1.27)) (hide yes)))
  (pin "1"))
 (symbol
  (lib_id "power:+3V3")
  (at 175.26 55.88 0)
  (unit 1)
  (exclude_from_sim no)
  (in_bom yes)
  (on_board yes)
  (dnp no)
  (fields_autoplaced yes)
  (property "Reference" "#PWR02" (at 175.26 59.69 0) (effects (font (size 1.27 1.27)) (hide yes)))
  (property "Value" "+3V3" (at 175.26 50.8 0) (effects (font (size 1.27 1.27))))
  (property "Footprint" "" (at 175.26 55.88 0) (effects (font (size 1.27 1.27)) (hide yes)))
  (property "Datasheet" "" (at 175.26 55.88 0) (effects (font (size 1.27 1.27)) (hide yes)))
  (property "Description" "Power symbol creates a global label with name \"+3V3\"" (at 175.26 55.88 0) (effects (font (size 1.27 1.27)) (hide yes)))
  (pin "1"))
 (symbol
  (lib_id "Connector_Generic:Conn_01x08")
  (at 132.08 54.61 90)
  (unit 1)
  (exclude_from_sim no)
  (in_bom yes)
  (on_board yes)
  (dnp no)
  (property "Reference" "J1" (at 132.0799 52.07 0) (effects (font (size 1.27 1.27)) (justify left)))
  (property "Value" "MPU6050" (at 134.6199 52.07 0) (effects (font (size 1.27 1.27)) (justify left)))
  (property "Footprint" "" (at 132.08 54.61 0) (effects (font (size 1.27 1.27)) (hide yes)))
  (property "Datasheet" "~" (at 132.08 54.61 0) (effects (font (size 1.27 1.27)) (hide yes)))
  (property "Description" "Generic connector, single row, 01x08, script generated (kicad-library-utils/schlib/autogen/connector/)" (at 132.08 54.61 0) (effects (font (size 1.27 1.27)) (hide yes)))
  (pin "8")
  (pin "7")
  (pin "6")
  (pin "2")
  (pin "3")
  (pin "4")
  (pin "1")
  (pin "5"))
 (symbol
  (lib_id "Device:C")
  (at 81.28 86.36 0)
  (unit 1)
  (exclude_from_sim no)
  (in_bom yes)
  (on_board yes)
  (dnp no)
  (fields_autoplaced yes)
  (property "Reference" "C1" (at 85.09 85.0899 0) (effects (font (size 1.27 1.27)) (justify left)))
  (property "Value" "0.1u" (at 85.09 87.6299 0) (effects (font (size 1.27 1.27)) (justify left)))
  (property "Footprint" "" (at 82.2452 90.17 0) (effects (font (size 1.27 1.27)) (hide yes)))
  (property "Datasheet" "~" (at 81.28 86.36 0) (effects (font (size 1.27 1.27)) (hide yes)))
  (property "Description" "Unpolarized capacitor" (at 81.28 86.36 0) (effects (font (size 1.27 1.27)) (hide yes)))
  (pin "1")
  (pin "2"))
 (symbol
  (lib_id "power:+3V3")
  (at 200.66 71.12 0)
  (unit 1)
  (exclude_from_sim no)
  (in_bom yes)
  (on_board yes)
  (dnp no)
  (fields_autoplaced yes)
  (property "Reference" "#PWR03" (at 200.66 74.93 0) (effects (font (size 1.27 1.27)) (hide yes)))
  (property "Value" "+3V3" (at 200.66 66.04 0) (effects (font (size 1.27 1.27))))
  (property "Footprint" "" (at 200.66 71.12 0) (effects (font (size 1.27 1.27)) (hide yes)))
  (property "Datasheet" "" (at 200.66 71.12 0) (effects (font (size 1.27 1.27)) (hide yes)))
  (property "Description" "Power symbol creates a global label with name \"+3V3\"" (at 200.66 71.12 0) (effects (font (size 1.27 1.27)) (hide yes)))
  (pin "1"))
 (symbol
  (lib_id "Device:R")
  (at 175.26 62.23 0)
  (unit 1)
  (exclude_from_sim no)
  (in_bom yes)
  (on_board yes)
  (dnp no)
  (fields_autoplaced yes)
  (property "Reference" "R2" (at 177.8 60.9599 0) (effects (font (size 1.27 1.27)) (justify left)))
  (property "Value" "4.7k" (at 177.8 63.4999 0) (effects (font (size 1.27 1.27)) (justify left)))
  (property "Footprint" "" (at 173.482 62.23 90) (effects (font (size 1.27 1.27)) (hide yes)))
  (property "Datasheet" "~" (at 175.26 62.23 0) (effects (font (size 1.27 1.27)) (hide yes)))
  (property "Description" "Resistor" (at 175.26 62.23 0) (effects (font (size 1.27 1.27)) (hide yes)))
  (pin "1")
  (pin "2"))
 (symbol
  (lib_id "power:+3V3")
  (at 85.09 52.07 0)
  (unit 1)
  (exclude_from_sim no)
  (in_bom yes)
  (on_board yes)
  (dnp no)
  (fields_autoplaced yes)
  (property "Reference" "#PWR01" (at 85.09 55.88 0) (effects (font (size 1.27 1.27)) (hide yes)))
  (property "Value" "+3V3" (at 85.09 46.99 0) (effects (font (size 1.27 1.27))))
  (property "Footprint" "" (at 85.09 52.07 0) (effects (font (size 1.27 1.27)) (hide yes)))
  (property "Datasheet" "" (at 85.09 52.07 0) (effects (font (size 1.27 1.27)) (hide yes)))
  (property "Description" "Power symbol creates a global label with name \"+3V3\"" (at 85.09 52.07 0) (effects (font (size 1.27 1.27)) (hide yes)))
  (pin "1"))
 (symbol
  (lib_id "Device:R")
  (at 111.76 152.4 90)
  (unit 1)
  (exclude_from_sim no)
  (in_bom yes)
  (on_board yes)
  (dnp no)
  (fields_autoplaced yes)
  (property "Reference" "R3" (at 111.76 146.05 90) (effects (font (size 1.27 1.27))))
  (property "Value" "330" (at 111.76 148.59 90) (effects (font (size 1.27 1.27))))
  (property "Footprint" "" (at 111.76 154.178 90) (effects (font (size 1.27 1.27)) (hide yes)))
  (property "Datasheet" "~" (at 111.76 152.4 0) (effects (font (size 1.27 1.27)) (hide yes)))
  (property "Description" "Resistor" (at 111.76 152.4 0) (effects (font (size 1.27 1.27)) (hide yes)))
  (pin "1")
  (pin "2"))
 (symbol
  (lib_id "Device:LED")
  (at 132.08 152.4 0)
  (unit 1)
  (exclude_from_sim no)
  (in_bom yes)
  (on_board yes)
  (dnp no)
  (fields_autoplaced yes)
  (property "Reference" "D1" (at 130.4925 146.05 0) (effects (font (size 1.27 1.27))))
  (property "Value" "LED" (at 130.4925 148.59 0) (effects (font (size 1.27 1.27))))
  (property "Footprint" "" (at 132.08 152.4 0) (effects (font (size 1.27 1.27)) (hide yes)))
  (property "Datasheet" "~" (at 132.08 152.4 0) (effects (font (size 1.27 1.27)) (hide yes)))
  (property "Description" "Light emitting diode" (at 132.08 152.4 0) (effects (font (size 1.27 1.27)) (hide yes)))
  (property "Sim.Pins" "1=K 2=A" (at 132.08 152.4 0) (effects (font (size 1.27 1.27)) (hide yes)))
  (pin "1")
  (pin "2"))
 (sheet_instances
  (path ""
   (page "1")))
 (embedded_fonts no))
